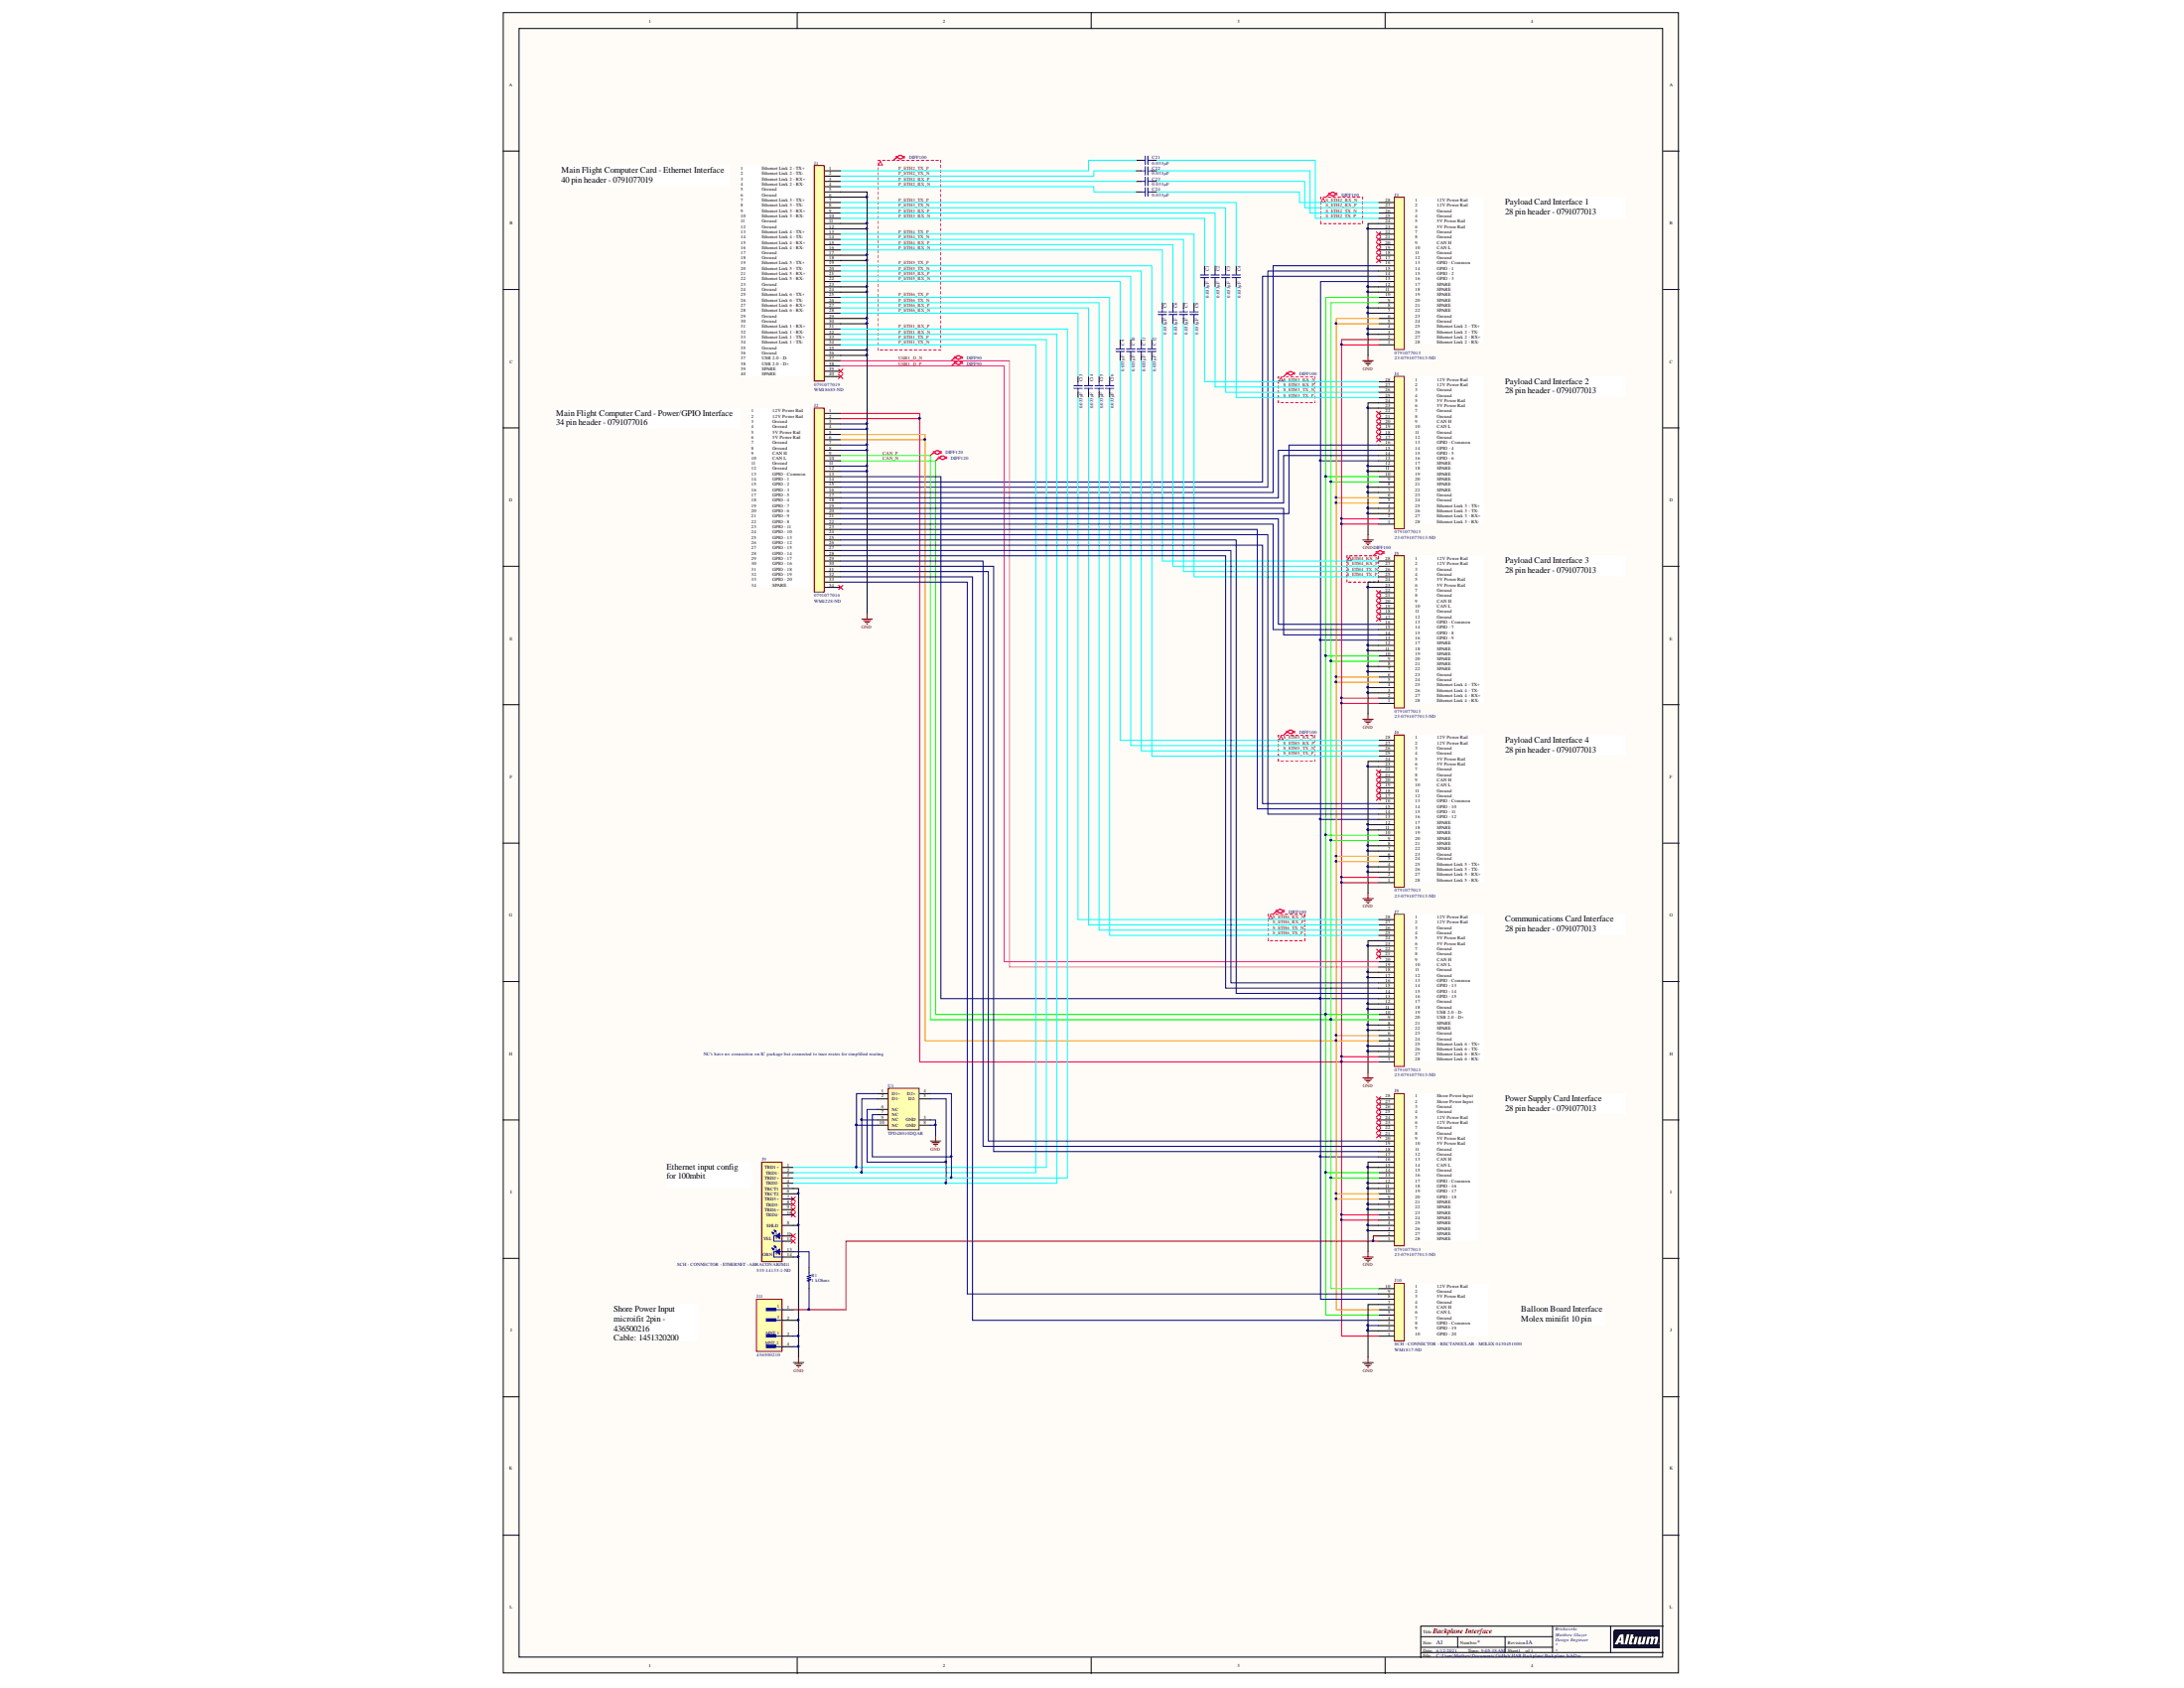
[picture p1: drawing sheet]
# Altium project HAB-Backplane.PrjPcb
1 sheet, 33 parts. Net scope: global (net labels, ports and power ports of the same name join across sheets).
Board file: Backplane.PcbDoc

## Sheet Backplane.SchDoc: Backplane Interface
size A1 portrait; Revision: 1A; SheetNumber: 1; SheetTotal: 1; Organization: Brickworks; Address1: Matthew Glazer; Address2: Design Engineer

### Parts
C1  0.033µF  [CAP 0603_1608]
C2  0.033µF  [CAP 0603_1608]
C3  0.033µF  [CAP 0603_1608]
C4  0.033µF  [CAP 0603_1608]
C5  0.033µF  [CAP 0603_1608]
C6  0.033µF  [CAP 0603_1608]
C7  0.033µF  [CAP 0603_1608]
C8  0.033µF  [CAP 0603_1608]
C9  0.033µF  [CAP 0603_1608]
C10  0.033µF  [CAP 0603_1608]
C11  0.033µF  [CAP 0603_1608]
C12  0.033µF  [CAP 0603_1608]
C13  0.033µF  [CAP 0603_1608]
C14  0.033µF  [CAP 0603_1608]
C15  0.033µF  [CAP 0603_1608]
C16  0.033µF  [CAP 0603_1608]
C21  0.033µF  [CAP 0603_1608]
C22  0.033µF  [CAP 0603_1608]
C23  0.033µF  [CAP 0603_1608]
C24  0.033µF  [CAP 0603_1608]
J1  0791077019  Supplier Part Number 1: WM18685-ND  [0791077019]
J2  0791077016  Supplier Part Number 1: WM4228-ND  [0791077016]
J3  0791077013  Supplier Part Number 1: 23-0791077013-ND  [0791077013]
J4  0791077013  Supplier Part Number 1: 23-0791077013-ND  [0791077013]
J5  0791077013  Supplier Part Number 1: 23-0791077013-ND  [0791077013]
J6  0791077013  Supplier Part Number 1: 23-0791077013-ND  [0791077013]
J7  0791077013  Supplier Part Number 1: 23-0791077013-ND  [0791077013]
J8  0791077013  Supplier Part Number 1: 23-0791077013-ND  [0791077013]
J9  SCH - CONNECTOR - ETHERNET - ABRACON ARJM11  Supplier Part Number 1: 535-14133-1-ND  [PCB - CONNECTOR - MODULAR - ETHERNET - ABRACON ARJM11]
J10  SCH - CONNECTOR - RECTANGULAR - MOLEX 0430451000  Supplier Part Number 1: WM1817-ND  [PCB - CONNECTOR - RECTANGULAR - MOLEX 0430451000]
J11  436500210  [FP-436500210-MFG]
R1  1 kOhms  [RES 0603_1608]
U1  TPD4S010DQAR  [DQA0010A_V]

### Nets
GND: J1.5 J1.6 J1.11 J1.12 J1.17 J1.18 J1.23 J1.24 J1.29 J1.30 J1.35 J1.36 J2.3 J2.4 J2.7 J2.8 J2.11 J2.12 J3.3 J3.4 J3.7 J3.8 J3.11 J3.12 J3.23 J3.24 J4.3 J4.4 J4.7 J4.8 J4.11 J4.12 J4.23 J4.24 J5.3 J5.4 J5.7 J5.8 J5.11 J5.12 J5.23 J5.24 J6.3 J6.4 J6.7 J6.8 J6.11 J6.12 J6.23 J6.24 J7.3 J7.4 J7.7 J7.8 J7.11 J7.12 J7.17 J7.18 J7.23 J7.24 J8.3 J8.4 J8.7 J8.8 J8.11 J8.12 J8.15 J8.16 J9.5(TRCT1) J9.6(TRCT2) J9.14(L4) J9.S(SHLD) J10.2 J10.3 J10.7 J11.2 J11.3(MNT_1) J11.4(MNT_2) U1.3(GND) U1.8(GND)
CAN_N: J2.10 J3.10 J4.10 J5.10 J6.10 J7.10 J8.14 J10.5
CAN_P: J2.9 J3.9 J4.9 J5.9 J6.9 J7.9 J8.13 J10.10
P_ETH1_RX_N: J1.32 J9.4(TRD2-) U1.5(D2-) U1.6(NC)
P_ETH1_RX_P: J1.31 J9.3(TRD2+) U1.4(D2+) U1.7(NC)
P_ETH1_TX_N: J1.34 J9.2(TRD1-) U1.2(D1-) U1.9(NC)
P_ETH1_TX_P: J1.33 J9.1(TRD1+) U1.1(D1+) U1.10(NC)
P_ETH2_RX_N: C22.2 J1.2
P_ETH2_RX_P: C21.2 J1.1
P_ETH2_TX_N: C24.2 J1.4
P_ETH2_TX_P: C23.2 J1.3
P_ETH3_RX_N: C3.2 J1.8
P_ETH3_RX_P: C4.2 J1.7
P_ETH3_TX_N: C1.2 J1.10
P_ETH3_TX_P: C2.2 J1.9
P_ETH4_RX_N: C7.2 J1.14
P_ETH4_RX_P: C8.2 J1.13
P_ETH4_TX_N: C5.2 J1.16
P_ETH4_TX_P: C6.2 J1.15
P_ETH5_RX_N: C11.2 J1.20
P_ETH5_RX_P: C12.2 J1.19
P_ETH5_TX_N: C9.2 J1.22
P_ETH5_TX_P: C10.2 J1.21
P_ETH6_RX_N: C15.2 J1.26
P_ETH6_RX_P: C16.2 J1.25
P_ETH6_TX_N: C13.2 J1.28
P_ETH6_TX_P: C14.2 J1.27
S_ETH2_RX_N: C22.1 J3.28
S_ETH2_RX_P: C21.1 J3.27
S_ETH2_TX_N: C24.1 J3.26
S_ETH2_TX_P: C23.1 J3.25
S_ETH3_RX_N: C3.1 J4.28
S_ETH3_RX_P: C4.1 J4.27
S_ETH3_TX_N: C1.1 J4.26
S_ETH3_TX_P: C2.1 J4.25
S_ETH4_RX_N: C7.1 J5.28
S_ETH4_RX_P: C8.1 J5.27
S_ETH4_TX_N: C5.1 J5.26
S_ETH4_TX_P: C6.1 J5.25
S_ETH5_RX_N: C11.1 J6.28
S_ETH5_RX_P: C12.1 J6.27
S_ETH5_TX_N: C9.1 J6.26
S_ETH5_TX_P: C10.1 J6.25
S_ETH6_RX_N: C15.1 J7.28
S_ETH6_RX_P: C16.1 J7.27
S_ETH6_TX_N: C13.1 J7.26
S_ETH6_TX_P: C14.1 J7.25
USB1_D_N: J1.37 J7.19
USB1_D_P: J1.38 J7.20
NetJ2_1: J2.1 J2.2 J3.1 J3.2 J4.1 J4.2 J5.1 J5.2 J6.1 J6.2 J7.1 J7.2 J8.5 J8.6 J10.1
NetJ2_5: J2.5 J2.6 J3.5 J3.6 J4.5 J4.6 J5.5 J5.6 J6.5 J6.6 J7.5 J7.6 J8.9 J8.10 J10.6
NetJ2_13: J2.13 J3.13 J4.13 J5.13 J6.13 J7.13 J8.17 J10.8
NetJ2_14: J2.14 J3.14
NetJ2_15: J2.15 J3.15
NetJ2_16: J2.16 J3.16
NetJ2_17: J2.17 J4.15
NetJ2_18: J2.18 J4.14
NetJ2_19: J2.19 J5.14
NetJ2_20: J2.20 J4.16
NetJ2_21: J2.21 J5.16
NetJ2_22: J2.22 J5.15
NetJ2_23: J2.23 J6.15
NetJ2_24: J2.24 J6.14
NetJ2_25: J2.25 J7.14
NetJ2_26: J2.26 J6.16
NetJ2_27: J2.27 J7.16
NetJ2_28: J2.28 J7.15
NetJ2_29: J2.29 J8.19
NetJ2_30: J2.30 J8.18
NetJ2_31: J2.31 J8.20
NetJ2_32: J2.32 J10.4
NetJ2_33: J2.33 J10.9
NetJ8_1: J8.1 J8.2 J11.1 R1.2
NetJ9_13: J9.13(L3) R1.1

Not connected (* = marked no-connect by the designer): J1 39* 40*; J2 34*; J3 17* 18* 19* 20* 21* 22*; J4 17* 18* 19* 20* 21* 22*; J5 17* 18* 19* 20* 21* 22*; J6 17* 18* 19* 20* 21* 22*; J7 21* 22*; J8 21* 22* 23* 24* 25* 26* 27* 28*; J9 7(TRD3+)* 8(TRD3-)* 9(TRD4+)* 10(TRD4-)* 11(L1)* 12(L2)*

### Layout directives
differential pair; differential pair class DIFF100: P_ETH1_RX_N, P_ETH1_RX_P, P_ETH1_TX_N, P_ETH1_TX_P, P_ETH2_RX_N, P_ETH2_RX_P, P_ETH2_TX_N, P_ETH2_TX_P, P_ETH3_RX_N, P_ETH3_RX_P, P_ETH3_TX_N, P_ETH3_TX_P, P_ETH4_RX_N, P_ETH4_RX_P, P_ETH4_TX_N, P_ETH4_TX_P, P_ETH5_RX_N, P_ETH5_RX_P, P_ETH5_TX_N, P_ETH5_TX_P, P_ETH6_RX_N, P_ETH6_RX_P, P_ETH6_TX_N, P_ETH6_TX_P, S_ETH2_RX_N, S_ETH2_RX_P, S_ETH2_TX_N, S_ETH2_TX_P, S_ETH3_RX_N, S_ETH3_RX_P, S_ETH3_TX_N, S_ETH3_TX_P, S_ETH4_RX_N, S_ETH4_RX_P, S_ETH4_TX_N, S_ETH4_TX_P, S_ETH5_RX_N, S_ETH5_RX_P, S_ETH5_TX_N, S_ETH5_TX_P, S_ETH6_RX_N, S_ETH6_RX_P, S_ETH6_TX_N, S_ETH6_TX_P
differential pair; differential pair class DIFF90: USB1_D_N, USB1_D_P
differential pair; differential pair class DIFF120: CAN_N, CAN_P

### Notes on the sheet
- Main Flight Computer Card - Ethernet Interface
  40 pin header - 0791077019
- Payload Card Interface 1
  28 pin header - 0791077013
- 1	12V Power Rail
  2	12V Power Rail
  3	Ground
  4	Ground
  5	5V Power Rail
  6	5V Power Rail
  7	Ground
  8	Ground
  9	CAN H
  10	CAN L
  11	Ground
  12	Ground
  13	GPIO - Common
  14	GPIO - 1
  15	GPIO - 2
  16	GPIO - 3
  17	SPARE
  18	SPARE
  19	SPARE
  20	SPARE
  21	SPARE
  22	SPARE
  23	Ground
  24	Ground
  25	Ethernet Link 2 - TX+
  26	Ethernet Link 2 - TX-
  27	Ethernet Link 2 - RX+
  28	Ethernet Link 2 - RX-
- (near J1) 1	Ethernet Link 2 - RX+
  2	Ethernet Link 2 - RX-
  3	Ethernet Link 2 - TX+
  4	Ethernet Link 2 - TX-
  5	Ground
  6	Ground
  7	Ethernet Link 3 - RX+
  8	Ethernet Link 3 - RX-
  9	Ethernet Link 3 - TX+
  10	Ethernet Link 3 - TX-
  11	Ground
  12	Ground
  13	Ethernet Link 4 - RX+
  14	Ethernet Link 4 - RX-
  15	Ethernet Link 4 - TX+
  16	Ethernet Link 4 - TX-
  17	Ground
  18	Ground
  19	Ethernet Link 5 - RX+
  20	Ethernet Link 5 - RX-
  21	Ethernet Link 5 - TX+
  22	Ethernet Link 5 - TX-
  23	Ground
  24	Ground
  25	Ethernet Link 6 - RX+
  26	Ethernet Link 6 - RX-
  27	Ethernet Link 6 - TX+
  28	Ethernet Link 6 - TX-
  29	Ground
  30	Ground
  31	Ethernet Link 1 - RX+
  32	Ethernet Link 1 - RX-
  33	Ethernet Link 1 - TX+
  34	Ethernet Link 1 - TX-
  35	Ground
  36	Ground
  37	USB 2.0 - D-
  38	USB 2.0 - D+
  39	SPARE
  40	SPARE
- Payload Card Interface 2
  28 pin header - 0791077013
- Main Flight Computer Card - Power/GPIO Interface
  34 pin header - 0791077016
- 1	12V Power Rail
  2	12V Power Rail
  3	Ground
  4	Ground
  5	5V Power Rail
  6	5V Power Rail
  7	Ground
  8	Ground
  9	CAN H
  10	CAN L
  11	Ground
  12	Ground
  13	GPIO - Common
  14	GPIO - 4
  15	GPIO - 5
  16	GPIO - 6
  17	SPARE
  18	SPARE
  19	SPARE
  20	SPARE
  21	SPARE
  22	SPARE
  23	Ground
  24	Ground
  25	Ethernet Link 3 - TX+
  26	Ethernet Link 3 - TX-
  27	Ethernet Link 3 - RX+
  28	Ethernet Link 3 - RX-
- Payload Card Interface 3
  28 pin header - 0791077013
- (near J2) 1	12V Power Rail
  2	12V Power Rail
  3	Ground
  4	Ground
  5	5V Power Rail
  6	5V Power Rail
  7	Ground
  8	Ground
  9	CAN H
  10	CAN L
  11	Ground
  12	Ground
  13	GPIO - Common
  14	GPIO - 1
  15	GPIO - 2
  16	GPIO - 3
  17	GPIO - 5
  18	GPIO - 4
  19	GPIO - 7
  20	GPIO - 6
  21	GPIO - 9
  22	GPIO - 8
  23	GPIO - 11
  24	GPIO - 10
  25	GPIO - 13
  26	GPIO - 12
  27	GPIO - 15
  28	GPIO - 14
  29	GPIO - 17
  30	GPIO - 16
  31	GPIO - 18
  32	GPIO - 19
  33	GPIO - 20
  34	SPARE
- 1	12V Power Rail
  2	12V Power Rail
  3	Ground
  4	Ground
  5	5V Power Rail
  6	5V Power Rail
  7	Ground
  8	Ground
  9	CAN H
  10	CAN L
  11	Ground
  12	Ground
  13	GPIO - Common
  14	GPIO - 7
  15	GPIO - 8
  16	GPIO - 9
  17	SPARE
  18	SPARE
  19	SPARE
  20	SPARE
  21	SPARE
  22	SPARE
  23	Ground
  24	Ground
  25	Ethernet Link 4 - TX+
  26	Ethernet Link 4 - TX-
  27	Ethernet Link 4 - RX+
  28	Ethernet Link 4 - RX-
- Payload Card Interface 4
  28 pin header - 0791077013
- 1	12V Power Rail
  2	12V Power Rail
  3	Ground
  4	Ground
  5	5V Power Rail
  6	5V Power Rail
  7	Ground
  8	Ground
  9	CAN H
  10	CAN L
  11	Ground
  12	Ground
  13	GPIO - Common
  14	GPIO - 10
  15	GPIO - 11
  16	GPIO - 12
  17	SPARE
  18	SPARE
  19	SPARE
  20	SPARE
  21	SPARE
  22	SPARE
  23	Ground
  24	Ground
  25	Ethernet Link 5 - TX+
  26	Ethernet Link 5 - TX-
  27	Ethernet Link 5 - RX+
  28	Ethernet Link 5 - RX-
- Communications Card Interface
  28 pin header - 0791077013
- NC's have no connection on IC package but connected to trace routes for simplified routing
- 1	12V Power Rail
  2	12V Power Rail
  3	Ground
  4	Ground
  5	5V Power Rail
  6	5V Power Rail
  7	Ground
  8	Ground
  9	CAN H
  10	CAN L
  11	Ground
  12	Ground
  13	GPIO - Common
  14	GPIO - 13
  15	GPIO - 14
  16	GPIO - 15
  17	Ground
  18	Ground
  19	USB 2.0 - D-
  20	USB 2.0 - D+
  21	SPARE
  22	SPARE
  23	Ground
  24	Ground
  25	Ethernet Link 6 - TX+
  26	Ethernet Link 6 - TX-
  27	Ethernet Link 6 - RX+
  28	Ethernet Link 6 - RX-
- Power Supply Card Interface
  28 pin header - 0791077013
- Ethernet input config for 100mbit
- 1	Shore Power Input
  2	Shore Power Input
  3	Ground
  4	Ground
  5	12V Power Rail
  6	12V Power Rail
  7	Ground
  8	Ground
  9	5V Power Rail
  10	5V Power Rail
  11	Ground
  12	Ground
  13	CAN H
  14	CAN L
  15	Ground
  16	Ground
  17	GPIO - Common
  18	GPIO - 16
  19	GPIO - 17
  20	GPIO - 18
  21	SPARE
  22	SPARE
  23	SPARE
  24	SPARE
  25	SPARE
  26	SPARE
  27	SPARE
  28	SPARE
- Shore Power Input
  microifit 2pin - 436500216
  Cable: 1451320200
- 1	12V Power Rail
  2	Ground
  3	5V Power Rail
  4	Ground
  5	CAN H
  6	CAN L
  7	Ground
  8	GPIO - Common
  9	GPIO - 19
  10	GPIO - 20
- Balloon Board Interface
  Molex minifit 10 pin
